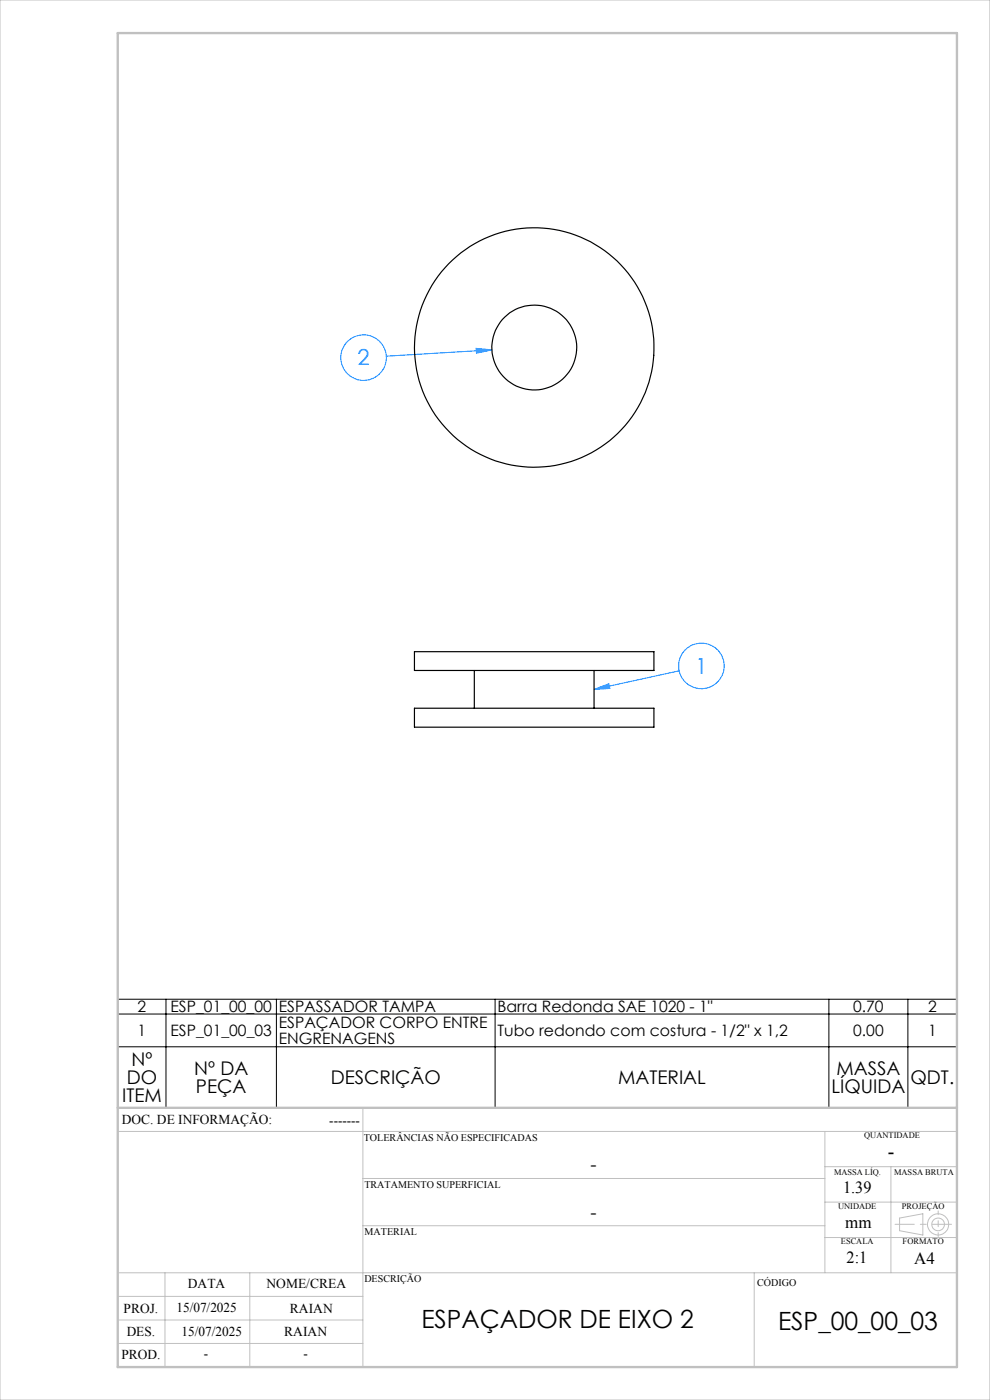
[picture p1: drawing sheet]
<svg xmlns="http://www.w3.org/2000/svg" width="210mm" height="297mm" viewBox="0 0 210 297" stroke-linecap="round" stroke-linejoin="round" font-family="sans-serif">
<g fill="none" stroke="#0080ff" stroke-width=".21">
<path d="M101 73.9l3.4 .3-3.3 .7zM104.4 74.2l-22.4 1.4M126 146.3l3.2-1.2 .2 .9zM144.1 142.3l-18.1 4"/>
<circle cx="77.1" cy="75.9" r="4.8"/>
<circle cx="148.8" cy="141.3" r="4.8"/>
</g>
<g fill="none" stroke="#c0c0c0" stroke-width=".21">
<path d="M0 0h210v297h-210zM77 235v55M25 240h178M77 250h98M175 240v30M175 255h28M175 247.5h28M189 247.5v22.5M190.8 258.4l5-.9v4.5l-5-.9zM25 275h52M25 270h178M35 270v20"/>
<path d="M53 270v20M77 260h98M160 270v20M175 262.5h28M25 285h52M25 280h52"/>
<circle cx="199" cy="259.7" r="1.34"/>
<circle cx="199" cy="259.7" r="2.25"/>
</g>
<path d="M25 212h177.9v23h-177.9zM25 215.1h177.9M35.2 212v23M58.6 212v23M105 212v23M175.8 212v23M192.6 212v23M25 222.1h177.9" fill="none" stroke="#000" stroke-width=".21"/>
<path d="M201.8 259.7h-11.9" fill="none" stroke="#c0c0c0" stroke-width=".21" stroke-dasharray="15.2 1.3 1.3 1.3" stroke-dashoffset="11.2"/>
<path d="M199 256.9v5.4" fill="none" stroke="#c0c0c0" stroke-width=".21" stroke-dasharray="15.2 1.3 1.3 1.3" stroke-dashoffset="14.4"/>
<path d="M25 7h178v283h-178zM25 235h178" fill="none" stroke="#c0c0c0" stroke-width=".5"/>
<path d="M101 73.9l3.4 .3-3.3 .7zM126 146.3l3.2-1.2 .2 .9z" fill="#0080ff"/>
<g fill="none" stroke="#000" stroke-width=".25">
<path d="M87.9 138.3h50.8v3.9h-50.8zM87.9 150.2h50.8v4.1h-50.8zM100.6 142.2v8M126 142.2v8"/>
<circle cx="113.3" cy="73.7" r="9"/>
<circle cx="113.3" cy="73.7" r="25.4"/>
</g>
<g font-size="5.3">
<text x="89.4" y="281.7">ESPAÇADOR DE EIXO 2</text>
<text x="165" y="282.2">ESP_00_00_03</text>
</g>
<g font-size="4.7" fill="#0080ff">
<text x="75.8" y="77.5">2</text>
<text x="147.5" y="142.9">1</text>
</g>
<text font-size="4.3" x="188.3" y="245.8">-</text>
<g font-size="4">
<text x="27.9" y="226.1">Nº</text>
<text x="41.2" y="228">Nº DA</text>
<text x="177.4" y="228">MASSA</text>
<text x="25.9" y="233.8">ITEM</text>
<text x="26.9" y="229.9">DO</text>
<text x="41.6" y="231.9">PEÇA</text>
<text x="70.2" y="229.9">DESCRIÇÃO</text>
<text x="131.1" y="229.9">MATERIAL</text>
<text x="176.4" y="231.9">LÍQUIDA</text>
<text x="193.1" y="229.9">QDT.</text>
<text x="125.2" y="248.4">-</text>
<text x="125.2" y="258.6">-</text>
</g>
<g font-size="3.6">
<text x="178.8" y="253.1">1.39</text>
<text x="179.3" y="260.6">mm</text>
<text x="179.6" y="267.9">2:1</text>
<text x="193.9" y="268.1">A4</text>
</g>
<g font-size="3.3">
<text x="29.2" y="214.7">2</text>
<text x="36.2" y="214.7">ESP_01_00_00</text>
<text x="59.1" y="214.7">ESPASSADOR TAMPA</text>
<text x="105.5" y="214.7">Barra Redonda SAE 1020 - 1&quot;</text>
<text x="181" y="214.7">0.70</text>
<text x="196.9" y="214.7">2</text>
<text x="29.2" y="219.8">1</text>
<text x="36.2" y="219.8">ESP_01_00_03</text>
<text x="59.1" y="218.2">ESPAÇADOR CORPO ENTRE</text>
<text x="59.1" y="221.4">ENGRENAGENS</text>
<text x="105.5" y="219.8">Tubo redondo com costura - 1/2&quot; x 1,2</text>
<text x="181" y="219.8">0.00</text>
<text x="196.9" y="219.8">1</text>
</g>
<g font-size="2.9">
<text x="25.9" y="238.4">DOC. DE INFORMAÇÃO:</text>
<text x="69.8" y="238.6">-------</text>
<text x="39.9" y="273.2">DATA</text>
<text x="56.5" y="273.2">NOME/CREA</text>
<text x="26.2" y="278.6">PROJ.</text>
<text x="37.4" y="278.2">15/07/2025</text>
<text x="61.5" y="278.6">RAIAN</text>
<text x="26.9" y="283.4">DES.</text>
<text x="38.5" y="283.4">15/07/2025</text>
<text x="60.3" y="283.4">RAIAN</text>
<text x="25.7" y="288.3">PROD.</text>
<text x="43.3" y="288">-</text>
<text x="64.4" y="288">-</text>
</g>
<g font-size="2.2">
<text x="77.2" y="242.1">TOLERÂNCIAS NÃO ESPECIFICADAS</text>
<text x="77.3" y="251.9">TRATAMENTO SUPERFICIAL</text>
<text x="77.3" y="261.9">MATERIAL</text>
<text x="77.3" y="272.1">DESCRIÇÃO</text>
<text x="160.6" y="272.8">CÓDIGO</text>
</g>
<g font-size="1.8">
<text x="183.3" y="241.4">QUANTIDADE</text>
<text x="176.9" y="249.2">MASSA LÍQ.</text>
<text x="189.7" y="249.2">MASSA BRUTA</text>
<text x="177.8" y="256.5">UNIDADE</text>
<text x="191.3" y="256.5">PROJEÇÃO</text>
<text x="178.4" y="264">ESCALA</text>
<text x="191.5" y="264">FORMATO</text>
</g>
</svg>
